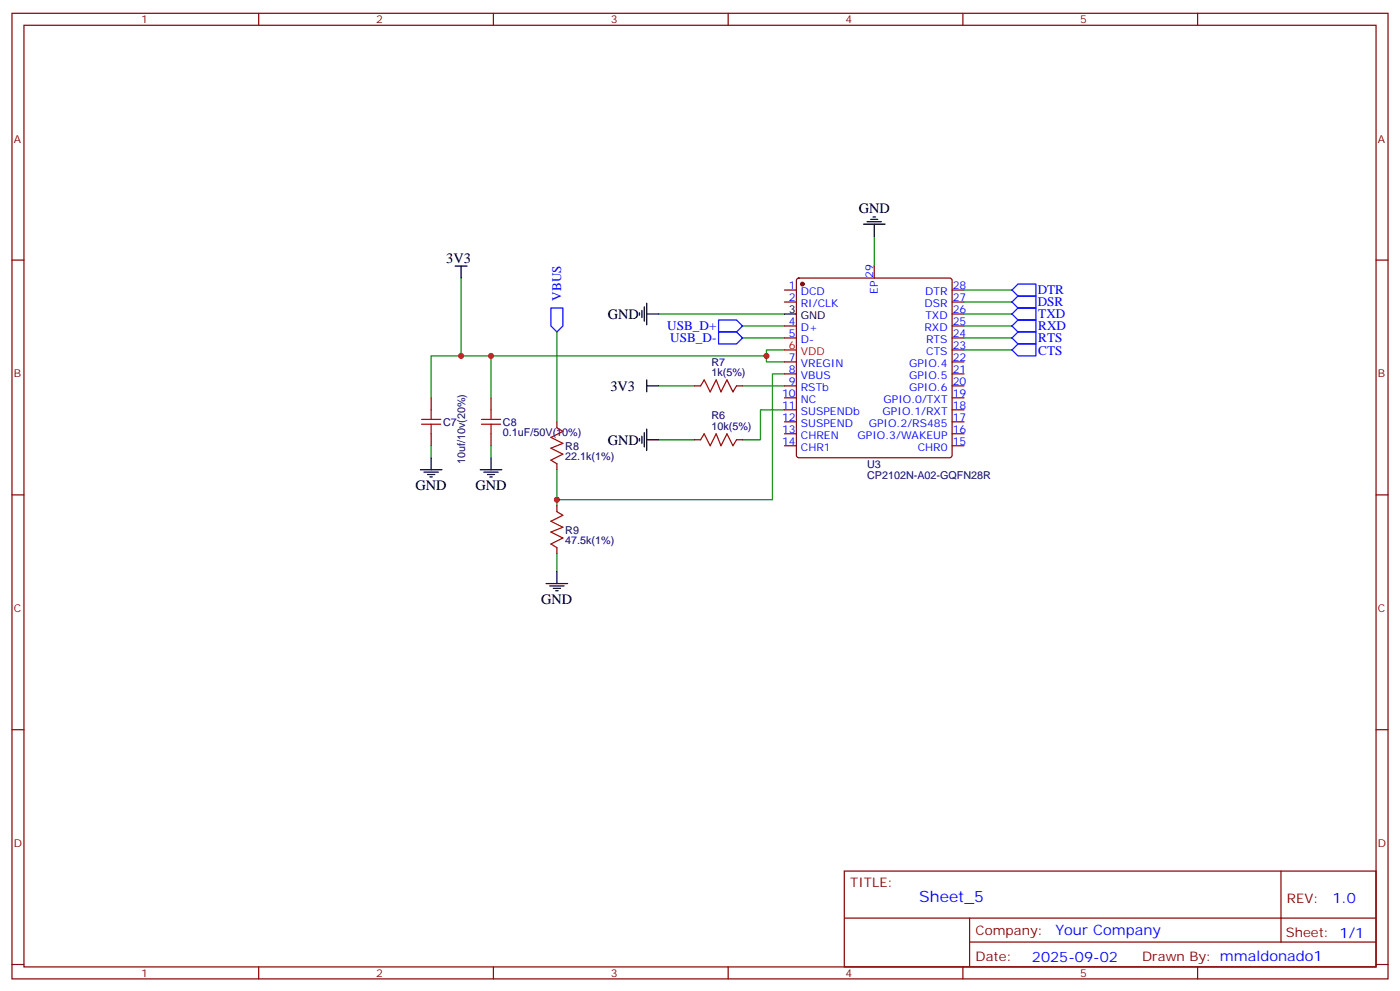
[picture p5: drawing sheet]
<svg xmlns="http://www.w3.org/2000/svg" width="412mm" height="292mm" viewBox="0 0 412 292" stroke-linecap="round" stroke-linejoin="round" font-family="sans-serif">
<g fill="none" stroke="#870000" stroke-width=".35">
<path d="M3.5 3.9h405.4v284.4h-405.4zM7.1 7.4h398.2v277.3h-398.2zM76.2 3.9v3.5M145.3 3.9v3.5M214.5 3.9v3.5M283.6 3.9v3.5M352.8 3.9v3.5M3.5 76.6h3.6M257.5 78.4v3.5M405.3 76.6h3.6M231.1 85.4h3.5M231.1 88.9h3.5"/>
<path d="M231.1 96h3.5M231.1 99.5h3.5M234.8 82.1l.5-.2h44.5l.5 .2 .2 .5v51.5l-.3 .5-.4 .2h-44.5l-.5-.2-.2-.5v-51.5zM280.5 85.4h3.5M280.5 88.9h3.5M280.5 96h3.5M280.5 99.5h3.5M280.5 92.5h3.5M127 117.2v3.5M144.6 117.2v3.5M204.6 113.6h1.8M217 113.6h1.7"/>
<path d="M231.1 113.6h3.5M231.1 106.6h3.5M231.1 110.1h3.5M231.1 117.2h3.5M280.5 113.6h3.5M280.5 106.6h3.5M280.5 110.1h3.5M280.5 117.2h3.5M280.5 103h3.5M127 127.7v3.6M144.6 127.7v3.6M164 124.2v1.8"/>
<path d="M164 136.6v1.7M204.6 129.5h1.8M217 129.5h1.7M231.1 120.7h3.5M231.1 124.2h3.5M231.1 127.7h3.5M231.1 131.3h3.5M280.5 120.7h3.5M280.5 124.2h3.5M280.5 127.7h3.5M280.5 131.3h3.5M3.5 145.7h3.6"/>
<path d="M164 148.9v1.8M405.3 145.7h3.6M164 161.3v1.7M3.5 214.9h3.6M405.3 214.9h3.6M248.7 256.5h156.6v28.2h-156.6zM377.3 256.5v20.9M248.7 270.4h156.5M285.6 277.4h119.6M285.6 270.4v14.1M3.5 284h3.6M76.2 284.7v3.6"/>
<path d="M145.3 284.7v3.6M214.5 284.7v3.6M283.6 284.7v3.6M352.8 284.7v3.6M405.3 284h3.6"/>
</g>
<g fill="none" stroke="#008700" stroke-width=".35">
<path d="M257.5 69.5v8.9M135.8 81.9v22.9M164 97.8v26.4M194 92.5h37.1M218.7 99.5h12.4M218.7 96h12.4M284 88.9h14.1M284 92.5h14.1M284 99.5h14.1M284 96h14.1M284 85.4h14.1M127 117.2v-12.4h17.6v12.4"/>
<path d="M144.6 104.8h81.2M194 113.6h10.6M218.7 113.6h12.4M231.1 110.1h-3.6v37h-63.5M231.1 103h-5.3v3.6h5.3M284 103h14.1M127 131.3v3.5M144.6 131.3v3.5M164 138.3v10.6M194 129.5h10.6M231.1 120.7h-7.1v8.8h-5.3M164 163v5.3"/>
</g>
<path d="M162.3 90.7h3.5v5.3l-1.8 1.8-1.7-1.8zM211.7 97.8h5.3l1.7 1.7-1.7 1.8h-5.3zM211.7 94.2h5.3l1.7 1.8-1.7 1.8h-5.3zM298.1 88.9l1.8-1.7h5.3v3.5h-5.3zM298.1 99.5l1.8-1.7h5.3v3.5h-5.3zM298.1 96l1.8-1.8h5.3v3.6h-5.3zM298.1 92.5l1.8-1.8h5.3v3.5h-5.3zM298.1 85.4l1.8-1.8h5.3v3.6h-5.3zM298.1 103l1.8-1.7h5.3v3.5h-5.3z" fill="none" stroke="#00f" stroke-width=".35"/>
<g fill="none" stroke="#000" stroke-width=".35">
<path d="M134.1 78.4h3.5M135.8 78.4v3.5M254.4 66h6.3M255.4 65.3h4.2M256.5 64.6h2.1M257.2 63.9h.7M257.5 66v3.5M188.4 92.1v.7M189.1 91.4v2.1M189.8 90.3v4.3M190.5 89.3v6.3M190.5 92.5h3.5"/>
<path d="M231.1 92.5h3.5M190.5 111.9v3.5M190.5 113.6h3.5M123.8 138.3h6.4M124.9 139h4.2M125.9 139.7h2.2M127 134.8v3.5M141.5 138.3h6.3M142.5 139h4.3M143.6 139.7h2.1M144.6 134.8v3.5M188.4 129.2v.7"/>
<path d="M189.1 128.4v2.2M189.8 127.4v4.2M190.5 129.5h3.5M190.5 126.3v6.4M126.6 140.4h.8M144.3 140.4h.7M160.9 171.8h6.3M161.9 172.5h4.3M163 173.2h2.1M163.7 174h.7M164 168.3v3.5"/>
</g>
<path d="M206.4 113.6l1-1.7 1.8 3.5 1.8-3.5 1.4 3.5 1.7-3.5 1.8 3.5 1.1-1.8M124.2 124.9h5.6M124.2 123.5h5.6M127 120.7v2.8M127 124.9v2.8M141.8 124.9h5.7M141.8 123.5h5.7M144.6 120.7v2.8M144.6 124.9v2.8M164 126l1.8 1-3.5 1.8 3.5 1.8-3.5 1.4 3.5 1.7-3.5 1.8 1.7 1.1M206.4 129.5l1-1.8 1.8 3.6 1.8-3.6 1.4 3.6 1.7-3.6 1.8 3.6 1.1-1.8M164 150.7l1.8 1-3.5 1.8 3.5 1.8-3.5 1.4 3.5 1.7-3.5 1.8 1.7 1.1" fill="none" stroke="#a10000" stroke-width=".35"/>
<circle cx="236.4" cy="83.6" r=".53" fill="#870000" stroke="#870000" stroke-width=".35"/>
<path d="M231.1 103h3.5" fill="none" stroke="#f00" stroke-width=".35"/>
<g fill="#c00">
<circle cx="144.6" cy="104.8" r=".88"/>
<circle cx="164" cy="147.1" r=".88"/>
<circle cx="225.8" cy="104.8" r=".88"/>
<circle cx="135.8" cy="104.8" r=".88"/>
</g>
<text font-size="4.6" fill="#00f" x="270.8" y="265.5">Sheet_5</text>
<g font-size="4.2">
<text x="252.9" y="62.9">GND</text>
<text x="131.5" y="77.3">3V3</text>
<text x="179" y="93.9">GND</text>
<text x="179.8" y="115">3V3</text>
<text x="179" y="131">GND</text>
<text x="122.4" y="144.3">GND</text>
<text x="140" y="144.3">GND</text>
<text x="159.4" y="177.8">GND</text>
</g>
<g font-size="4.2" fill="#00f">
<text x="392.5" y="265.8">1.0</text>
<text x="310.9" y="275.3">Your Company</text>
<text x="304" y="283.1">2025-09-02</text>
</g>
<g font-size="3.9" fill="#00f">
<text x="165.4" y="88.6" transform="rotate(-90 165.4 88.6)">VBUS</text>
<text x="305.7" y="86.7">DTR</text>
<text x="305.7" y="90.2">DSR</text>
<text x="305.9" y="93.7">TXD</text>
<text x="196.6" y="97.3">USB_D+</text>
<text x="197.5" y="100.8">USB_D-</text>
<text x="305.9" y="100.8">RTS</text>
<text x="305.9" y="97.3">RXD</text>
<text x="305.9" y="104.4">CTS</text>
</g>
<g font-size="3.9" fill="#800">
<text x="250.5" y="261.1">TITLE:</text>
<text x="379.1" y="265.8">REV:</text>
<text x="287.4" y="275.3">Company:</text>
<text x="378.7" y="275.9">Sheet: 1/1</text>
<text x="287.4" y="283">Date:</text>
<text x="336.4" y="283.1">Drawn By: mmaldonado1</text>
</g>
<g font-size="3.2" fill="#800">
<text x="41.6" y="6.9">1</text>
<text x="110.8" y="6.9">2</text>
<text x="179.9" y="6.9">3</text>
<text x="249.1" y="6.9">4</text>
<text x="318.2" y="6.9">5</text>
<text x="4.1" y="42">A</text>
<text x="405.9" y="42">A</text>
<text x="4.1" y="111.2">B</text>
<text x="405.9" y="111.2">B</text>
<text x="4.1" y="180.3">C</text>
<text x="405.9" y="180.3">C</text>
<text x="4.1" y="249.4">D</text>
<text x="405.9" y="249.4">D</text>
<text x="41.6" y="287.7">1</text>
<text x="110.8" y="287.7">2</text>
<text x="179.9" y="287.7">3</text>
<text x="249.1" y="287.7">4</text>
<text x="318.2" y="287.7">5</text>
</g>
<g font-size="3.2" fill="#00f">
<text x="257.2" y="81.9" transform="rotate(-90 257.2 81.9)">29</text>
<text x="232.4" y="85.1">1</text>
<text x="232.4" y="88.6">2</text>
<text x="235.9" y="86.8">DCD</text>
<text x="258.6" y="86.5" transform="rotate(-90 258.6 86.5)">EP</text>
<text x="272.5" y="86.8">DTR</text>
<text x="280.6" y="88.6">27</text>
<text x="280.6" y="85.1">28</text>
<text x="232.4" y="95.6">4</text>
<text x="235.9" y="90.3">RI/CLK</text>
<text x="272.3" y="90.3">DSR</text>
<text x="272.6" y="93.9">TXD</text>
<text x="280.6" y="95.6">25</text>
<text x="280.6" y="92.1">26</text>
<text x="232.4" y="99.2">5</text>
<text x="235.9" y="97.4">D+</text>
<text x="235.9" y="100.9">D-</text>
<text x="272.3" y="97.4">RXD</text>
<text x="272.8" y="100.9">RTS</text>
<text x="280.6" y="99.2">24</text>
<text x="232.4" y="106.2">7</text>
<text x="235.9" y="108">VREGIN</text>
<text x="267.8" y="108">GPIO.4</text>
<text x="272.8" y="104.5">CTS</text>
<text x="280.6" y="106.2">22</text>
<text x="280.6" y="102.7">23</text>
<text x="232.4" y="109.7">8</text>
<text x="232.4" y="113.3">9</text>
<text x="235.9" y="111.5">VBUS</text>
<text x="267.8" y="111.5">GPIO.5</text>
<text x="280.6" y="113.3">20</text>
<text x="280.6" y="109.7">21</text>
<text x="230.4" y="116.8">10</text>
<text x="235.9" y="115">RSTb</text>
<text x="235.9" y="118.6">NC</text>
<text x="260.2" y="118.6">GPIO.0/TXT</text>
<text x="267.8" y="115">GPIO.6</text>
<text x="280.6" y="116.8">19</text>
<text x="230.4" y="120.3">11</text>
<text x="230.4" y="123.9">12</text>
<text x="235.9" y="122.1">SUSPENDb</text>
<text x="235.9" y="125.6">SUSPEND</text>
<text x="255.9" y="125.6">GPIO.2/RS485</text>
<text x="260" y="122.1">GPIO.1/RXT</text>
<text x="280.6" y="123.9">17</text>
<text x="280.6" y="120.3">18</text>
<text x="230.4" y="127.4">13</text>
<text x="230.4" y="130.9">14</text>
<text x="235.9" y="129.2">CHREN</text>
<text x="252.6" y="129.2">GPIO.3/WAKEUP</text>
<text x="280.6" y="130.9">15</text>
<text x="280.6" y="127.4">16</text>
<text x="235.9" y="132.7">CHR1</text>
<text x="270.3" y="132.7">CHR0</text>
</g>
<g font-size="3.2">
<text x="232.4" y="92.1">3</text>
<text x="235.9" y="93.9">GND</text>
</g>
<g font-size="3.2" fill="#000080">
<text x="209.6" y="107.6">R7</text>
<text x="209.6" y="110.8">1k(5%)</text>
<text x="130.5" y="125.3">C7</text>
<text x="148.2" y="125.3">C8</text>
<text x="209.6" y="123.5">R6</text>
<text x="148.2" y="128.5">0.1uF/50V(10%)</text>
<text x="209.6" y="126.7">10k(5%)</text>
<text x="137" y="136.7" transform="rotate(-90 137 136.7)">10uf/10v(20%)</text>
<text x="166.5" y="135.6">22.1k(1%)</text>
<text x="166.5" y="132.5">R8</text>
<text x="255.4" y="137.8">U3</text>
<text x="255.4" y="140.9">CP2102N-A02-GQFN28R</text>
<text x="166.5" y="160.2">47.5k(1%)</text>
<text x="166.5" y="157.2">R9</text>
</g>
<g font-size="3.2" fill="#f00">
<text x="232.4" y="102.7">6</text>
<text x="235.9" y="104.5">VDD</text>
</g>
</svg>
